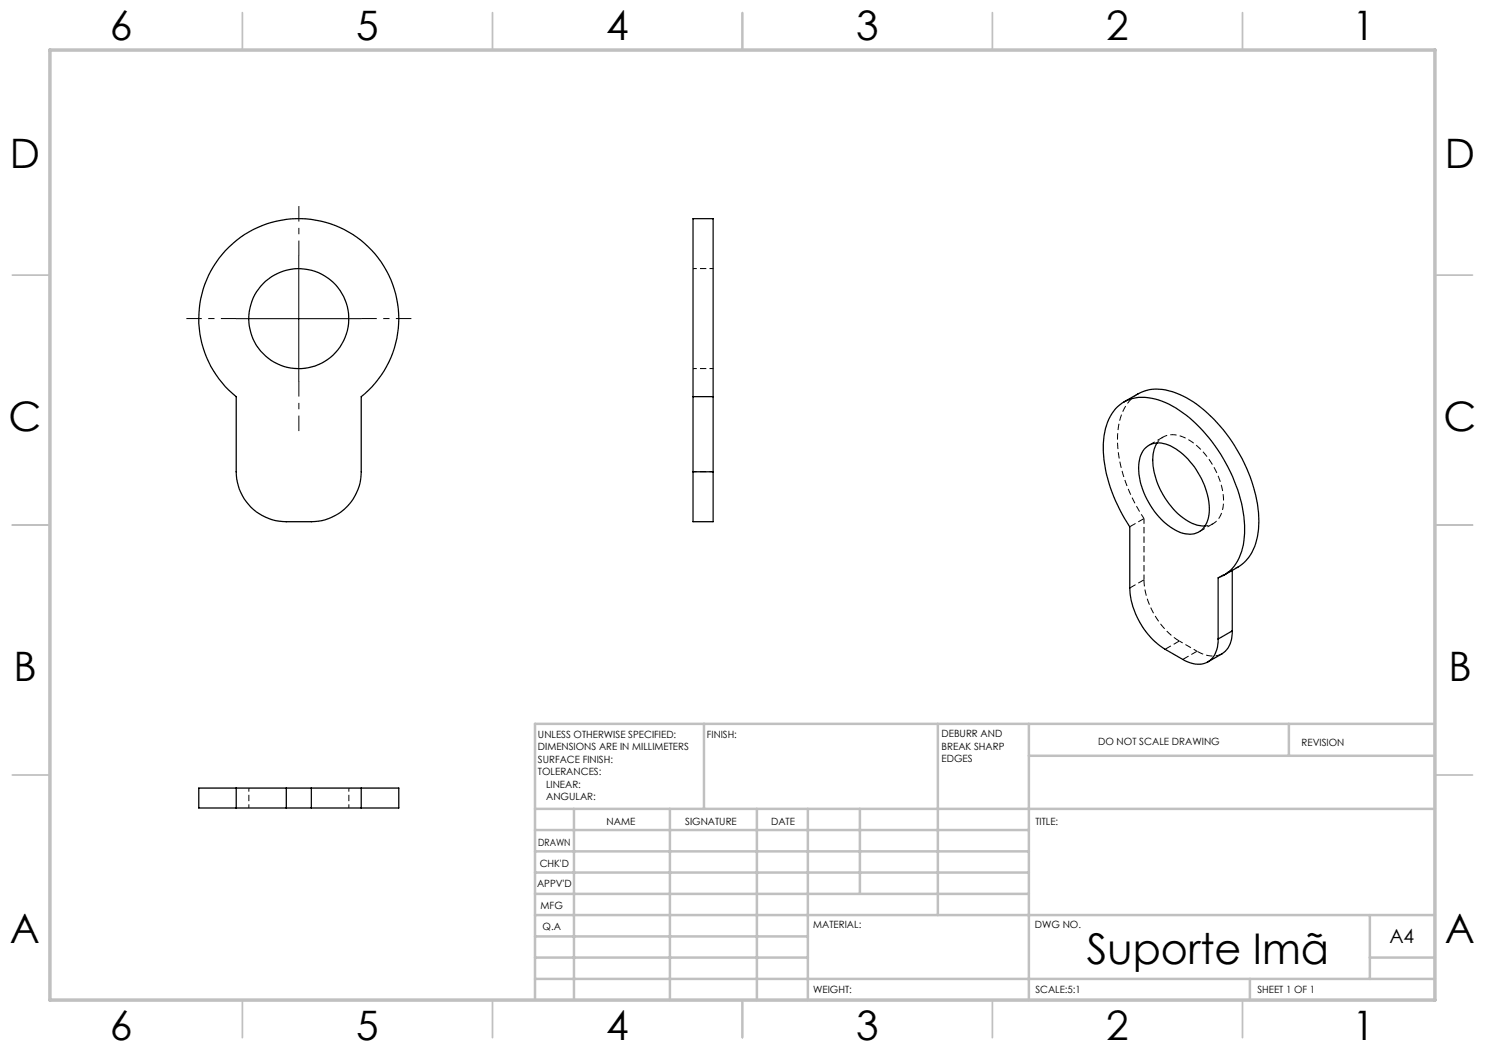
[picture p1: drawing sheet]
<svg xmlns="http://www.w3.org/2000/svg" width="297mm" height="210mm" viewBox="0 0 297 210" stroke-linecap="round" stroke-linejoin="round" font-family="sans-serif">
<g fill="none" stroke="#000" stroke-width=".25">
<path d="M45.1 50.1a20 20 0 0 1 29.3 0 20 20 0 0 1-2.2 29.2v15.1a10 10 0 0 1-9.9 9.9h-5a10 10 0 0 1-10.1-9.9v-15.1a20 20 0 0 1-2.1-29.2zM138.6 79.3v-35.6h4v35.6M138.6 79.3h4M138.6 79.3v15.1M142.6 79.3v15.1M138.6 94.4v9.9h4v-9.9M138.6 94.4h4M223.5 81.3a8 8 0 0 1 8.1-1.3 23.5 23.5 0 0 1 11.4 9.2 28.7 28.7 0 0 1 5.8 18.2 9.2 9.2 0 0 1-4.1 7.7l-1.1 .5v12.2a4.6 4.6 0 0 1-2.8 4.9 5.3 5.3 0 0 1-4.2-.8l-3.6-2.1a15.7 15.7 0 0 1-7-12.2v-12.2a28.6 28.6 0 0 1-5.3-17.5 10.3 10.3 0 0 1 2.8-6.6zM224.8 80.4l2.8-1.6a8.9 8.9 0 0 1 8.3 .1 26.5 26.5 0 0 1 11.1 10.3 28.5 28.5 0 0 1 4.7 16.6 9.3 9.3 0 0 1-4.1 7.6l-2.8 1.6M228.8 89.9a4 4 0 0 1 4.9-.9 15.2 15.2 0 0 1 8.2 13.1 4.6 4.6 0 0 1-3 4.6 6.7 6.7 0 0 1-5.7-2 15.3 15.3 0 0 1-5.4-12.2l.3-1.4zM231.4 88.6a8.5 8.5 0 0 0-.2 7.1 14.2 14.2 0 0 0 8.3 9.3l1.5 .2M246.5 114.1v12.1"/>
<path d="M246.5 126.2a5 5 0 0 1-2.1 4.6l-2.9 1.6M246.5 126.2l-2.9 1.6M47.2 157.6h10.1M47.2 157.6h-7.4v4h7.4M47.2 157.6v4M57.3 157.6v4M57.3 157.6h5M62.3 157.6h9.9M62.3 157.6v4M72.2 157.6h7.6v4h-7.6M72.2 157.6v4M47.2 161.6h10.1"/>
<path d="M57.3 161.6h5M62.3 161.6h9.9"/>
<circle cx="59.7" cy="63.7" r="10"/>
</g>
<path d="M142.6 53.7h-4M138.6 73.7h4M142.6 94.3h-4M239.4 130.2l-3.5-2M49.8 157.6v4M69.8 161.6v-4" fill="none" stroke="#000" stroke-width=".2" stroke-dasharray="1.3 .6" stroke-dashoffset=".5" stroke-linecap="butt"/>
<path d="M232.6 87.4l-2.8 1.6M228.8 103.7l-2.8 1.6M228.8 116l-2.8 1.6M239.8 106.4l2.8-1.7M246.5 113.9l-2.9 1.6M246.5 113.9v.2M235.9 128.2a15.6 15.6 0 0 1-7.1-12.2M235.9 128.2l-2.9 1.6M239.4 130.2l-2.8 1.7" fill="none" stroke="#000" stroke-width=".2" stroke-dasharray="1.3 .6" stroke-linecap="butt"/>
<path d="M228.8 103.7a28.6 28.6 0 0 1-5.2-17.4 9.2 9.2 0 0 1 4-7.6" fill="none" stroke="#000" stroke-width=".2" stroke-dasharray="1.3 .6" stroke-dashoffset=".3" stroke-linecap="butt"/>
<path d="M231.4 88.6a4.1 4.1 0 0 1 5.6-1 15.2 15.2 0 0 1 7.7 13.4 4 4 0 0 1-3.7 4.2M247.6 113.4l-1.1 .5" fill="none" stroke="#000" stroke-width=".2" stroke-dasharray="1.3 .6" stroke-dashoffset=".6" stroke-linecap="butt"/>
<path d="M244.4 130.7a4.9 4.9 0 0 1-5-.5" fill="none" stroke="#000" stroke-width=".2" stroke-dasharray="1.3 .6" stroke-dashoffset="-.1" stroke-linecap="butt"/>
<path d="M228.8 116v-12.3" fill="none" stroke="#000" stroke-width=".2" stroke-dasharray="1.3 .6" stroke-dashoffset=".2" stroke-linecap="butt"/>
<path d="M59.8 51.2v-10M47.3 63.7h-10M59.8 76.2v10M72.3 63.7h10" fill="none" stroke="#000" stroke-width=".2" stroke-dasharray="15.2 1.3 1.3 1.3" stroke-dashoffset="12.1" stroke-linecap="butt"/>
<path d="M59.8 51.3v24.9M47.2 63.7h25" fill="none" stroke="#000" stroke-width=".2"/>
<g fill="none" stroke="#c0c0c0" stroke-width=".35">
<path d="M48.5 2.5v7.5M98.5 2.5v7.5M148.5 2.5v7.5M198.5 2.5v7.5M248.5 2.5v7.5M2.5 55h7.5M287 55h7.5M2.5 105h7.5M287 105h7.5M2.5 155h7.5M287 155h7.5M48.5 200v7.5"/>
<path d="M98.5 200v7.5M148.5 200v7.5M198.5 200v7.5M248.5 200v7.5"/>
</g>
<g fill="none" stroke="#c0c0c0" stroke-width=".5">
<path d="M140.8 144.8v17M187.6 144.8v38.2M205.8 144.8v55.2M205.8 151.2h81.2M257.8 144.8v6.4M287 144.8h-180v55.2M107 161.8h180M107 178.8h98.8M107 174.5h98.8M107 170.3h98.8M107 166h98.8M114.8 161.8v38.2"/>
<path d="M134 161.8v38.2M151.4 161.8v38.2M161.6 161.8v38.2M172 161.8v17M107 195.8h180M107 191.5h54.6M107 187.3h54.6M107 183h180M250 195.8v4.2M274 191.5h13M274 183v12.8"/>
</g>
<path d="M10 10h277v190h-277z" fill="none" stroke="#c0c0c0" stroke-width=".7"/>
<text font-size="8.5" x="217.4" y="192.7">Suporte Imã</text>
<g font-size="8.1">
<text x="22" y="8">6</text>
<text x="71.2" y="8">5</text>
<text x="121.2" y="8">4</text>
<text x="171.2" y="8">3</text>
<text x="221.2" y="8">2</text>
<text x="270.5" y="8">1</text>
<text x="2" y="33.6">D</text>
<text x="289" y="33.6">D</text>
<text x="1.7" y="86.1">C</text>
<text x="288.7" y="86.1">C</text>
<text x="2.7" y="136.1">B</text>
<text x="289.7" y="136.1">B</text>
<text x="2" y="188.6">A</text>
<text x="289" y="188.6">A</text>
<text x="22" y="208">6</text>
<text x="71.2" y="208">5</text>
<text x="121.2" y="208">4</text>
<text x="171.2" y="208">3</text>
<text x="221.2" y="208">2</text>
<text x="270.5" y="208">1</text>
</g>
<text font-size="3.9" x="277.9" y="188.5">A4</text>
<g font-size="2">
<text x="107.6" y="147.6">UNLESS OTHERWISE SPECIFIED:</text>
<text x="141.4" y="147.6">FINISH:</text>
<text x="188.3" y="147.5">DEBURR AND</text>
<text x="188.3" y="150">BREAK SHARP</text>
<text x="219.6" y="149">DO NOT SCALE DRAWING</text>
<text x="260.3" y="149.2">REVISION</text>
<text x="107.6" y="150.1">DIMENSIONS ARE IN MILLIMETERS</text>
<text x="107.6" y="152.6">SURFACE FINISH:</text>
<text x="107.6" y="155.1">TOLERANCES:</text>
<text x="188.3" y="152.5">EDGES</text>
<text x="109.2" y="157.6">LINEAR:</text>
<text x="109.2" y="160.1">ANGULAR:</text>
<text x="121.3" y="165">NAME</text>
<text x="137" y="164.9">SIGNATURE</text>
<text x="154.2" y="164.9">DATE</text>
<text x="207.1" y="164.9">TITLE:</text>
<text x="107.6" y="169.1">DRAWN</text>
<text x="107.9" y="173.3">CHK'D</text>
<text x="107.4" y="177.4">APPV'D</text>
<text x="108.1" y="181.8">MFG</text>
<text x="108.5" y="186">Q.A</text>
<text x="162.6" y="185.5">MATERIAL:</text>
<text x="207" y="185.5">DWG NO.</text>
<text x="162.6" y="198.5">WEIGHT:</text>
<text x="207.1" y="198.6">SCALE:5:1</text>
<text x="251.5" y="198.6">SHEET 1 OF 1</text>
</g>
</svg>
